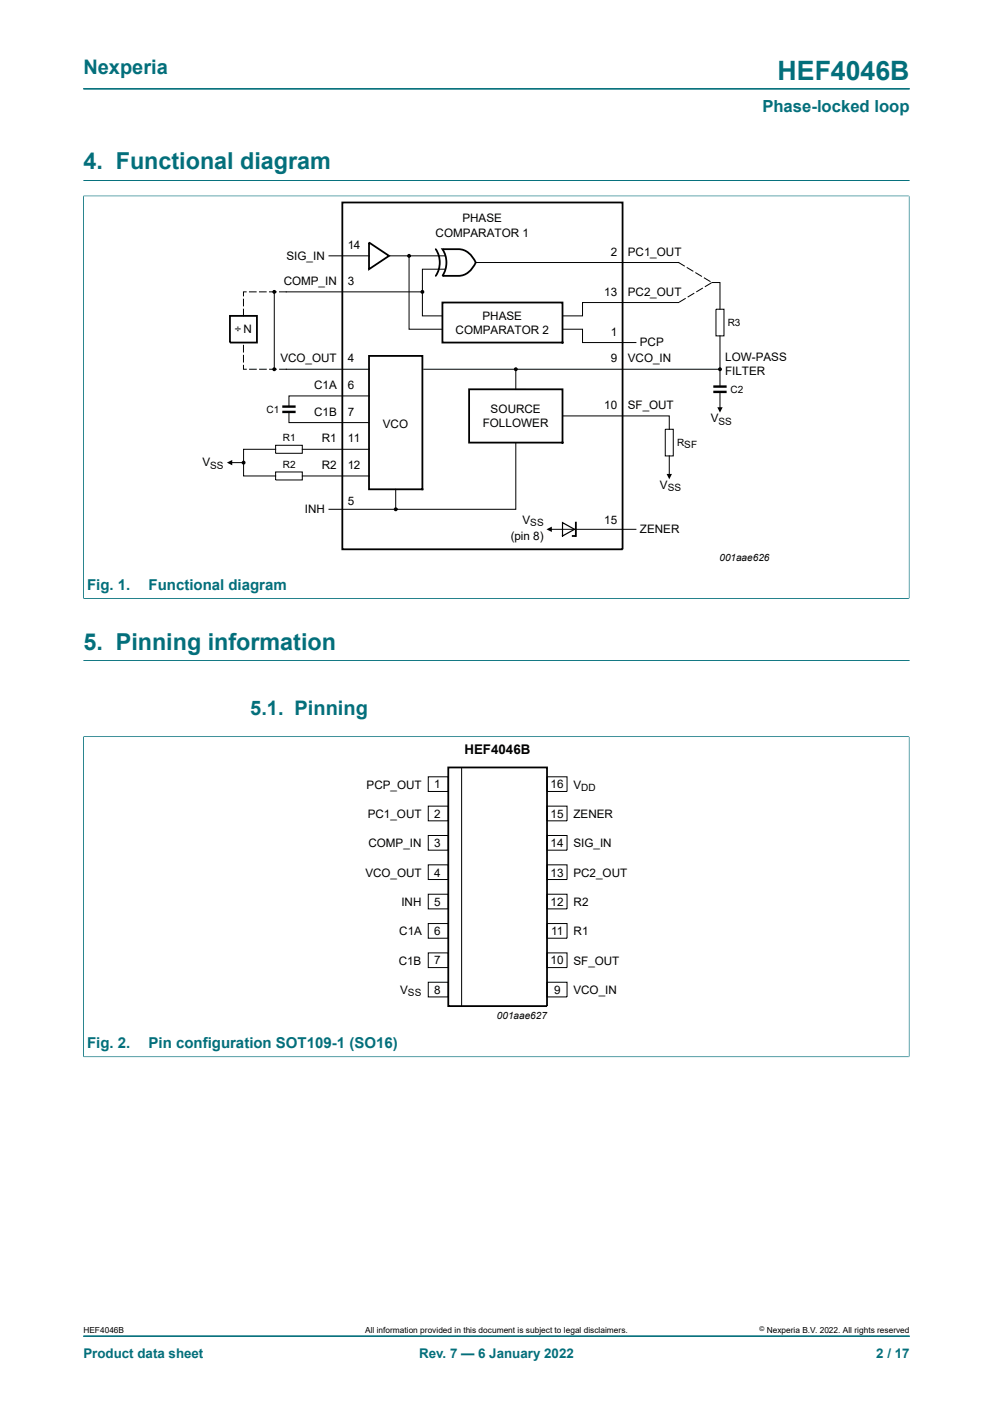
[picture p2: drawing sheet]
<svg xmlns="http://www.w3.org/2000/svg" width="210mm" height="297mm" viewBox="0 0 210 297" stroke-linecap="round" stroke-linejoin="round" font-family="sans-serif">
<path d="M17.6 18.8h174.8M17.6 38.2h174.8M17.6 41.5h174.7M17.6 41.4v85.3M192.3 41.4v85.3M17.6 126.6h174.7M17.6 139.7h174.8M17.6 155.8h174.7M17.6 155.8v67.8M192.3 155.8v67.8M17.6 223.6h174.7M17.6 282.6h174.8" fill="none" stroke="#036f7b" stroke-width=".21"/>
<path d="M59.7 86h2.8M59.7 87.1h2.8M150.9 81.8h2.8M150.9 82.9h2.8" fill="none" stroke="#000" stroke-width=".51"/>
<g fill="none" stroke="#000" stroke-width=".21">
<path d="M69.6 54.1h8.4M82.3 54.1h11.8M86.5 54.1v15.5h7.1M94.1 56.9h-4.8v9.9h4.3M100.6 55.5h42.9l1.2 .8M145.3 56.6l1.2 .7M147.1 57.7l1.3 .7M149 58.8l1.2 .7M150.4 59.9l-1.2 .7M150.6 59.8h1.7v5.6M51.5 77.3v.8h.6M51.5 63.3v1.4"/>
<path d="M51.5 65.4v1.4M51.5 73.1v1.4M51.5 75.2v1.4M52.1 61.7h-.6v.9M52.8 61.7h1.4M52.8 78.1h1.4M54.9 78.1h1.4M56.3 61.7h-1.4M57 61.7h1.4M57 78.1h1.4M58 61.7v16.4M59.1 61.7h30.2"/>
<path d="M59.1 78.1h18.9M89.6 78.1h62.7M109.1 78.1v4.3M119 69.6h4.2v2.9h11.3M143.5 64h-20.3v2.8h-4.2M144.9 63.2l-1.2 .7M146.7 62.1l-1.2 .7M148.5 61l-1.2 .7M151.4 65.4h1.7v5.7h-1.7zM152.3 71.1v10.7M48.7 97.9h2.8M58.3 99.8h5.6v1.7h-5.6z"/>
<path d="M58.3 95h-6.8v5.7h6.8M58.3 94.2h5.6v1.7h-5.6zM61.1 87.1v2.3h16.9M63.9 95h14.1M78 83.8h-16.9v2.2M109.1 93.6v14.1h-39.5M119 88h22.5v2.8M140.7 90.8h1.7v5.6h-1.7zM141.5 96.4v4.3M152.3 82.9v3.7M63.9 100.7h14.1M83.7 103.5v4.2"/>
<path d="M116.1 112h18.4M90.6 164.3h4.2v3.1h-4.2zM90.6 170.5h4.2v3.1h-4.2zM90.6 176.7h4.2v3.1h-4.2zM97.6 162.3v50.6M115.7 176.7h4.2v3.1h-4.2zM115.7 164.3h4.2v3.1h-4.2zM115.7 170.5h4.2v3.1h-4.2zM90.6 182.9h4.2v3.2h-4.2zM90.6 189.2h4.2v3.1h-4.2zM90.6 195.4h4.2v3.1h-4.2zM115.7 189.2h4.2v3.1h-4.2z"/>
<path d="M115.7 195.4h4.2v3.1h-4.2zM115.7 182.9h4.2v3.2h-4.2zM90.6 201.6h4.2v3.1h-4.2zM90.6 207.8h4.2v3.1h-4.2zM115.7 201.6h4.2v3.1h-4.2zM115.7 207.8h4.2v3.1h-4.2z"/>
</g>
<g fill="#000">
<path d="M48 97.9l1.1-.6v1.1zM151.7 86.1h1.1l-.5 1.2zM115.6 112l1.1-.6v1.1zM141 100.3h1.1l-.6 1.1z"/>
<circle cx="86.5" cy="54.1" r=".28"/>
<circle cx="58" cy="78.1" r=".28"/>
<circle cx="58" cy="61.7" r=".28"/>
<circle cx="89.3" cy="61.7" r=".28"/>
<circle cx="109.1" cy="78.1" r=".28"/>
<circle cx="152.3" cy="78.1" r=".28"/>
<circle cx="51.5" cy="97.9" r=".28"/>
<circle cx="83.7" cy="107.7" r=".28"/>
</g>
<path d="M72.4 42.8h59.3v73.4h-59.3zM78 51.3l4.3 2.8-4.3 2.8zM92.2 52.7a5.1 5.1 0 0 1 0 5.7M93.6 52.7h3.3a4.1 4.1 0 0 1 3.7 2.8 4.4 4.4 0 0 1-3.7 2.9h-3.3a5.1 5.1 0 0 0 0-5.7zM48.6 66.8h5.7v5.7h-5.7zM78 75.3h11.3v28.2h-11.3zM93.6 64h25.4v8.5h-25.4zM99.2 82.4h19.8v11.2h-19.8zM121.8 110.6v2.8h-.9M94.8 162.3h20.9v50.5h-20.9z" fill="none" stroke="#000" stroke-width=".38"/>
<g fill="none" stroke="#000" stroke-width=".25">
<path d="M119 110.6l2.5 1.4-2.5 1.4z"/>
<circle cx="86.5" cy="54.1" r=".28"/>
<circle cx="58" cy="78.1" r=".28"/>
<circle cx="58" cy="61.7" r=".28"/>
<circle cx="89.3" cy="61.7" r=".28"/>
<circle cx="109.1" cy="78.1" r=".28"/>
<circle cx="152.3" cy="78.1" r=".28"/>
<circle cx="51.5" cy="97.9" r=".28"/>
<circle cx="83.7" cy="107.7" r=".28"/>
</g>
<text font-size="5.6" fill="#036f7b" x="164.5" y="16.8">HEF4046B</text>
<g font-size="4.9" fill="#036f7b">
<text x="17.6" y="35.9">4. Functional diagram</text>
<text x="17.6" y="137.4">5. Pinning information</text>
</g>
<g font-size="4.2" fill="#036f7b">
<text x="17.6" y="15.6">Nexperia</text>
<text x="52.9" y="151.2">5.1. Pinning</text>
</g>
<text font-size="3.5" fill="#036f7b" x="161.2" y="23.7">Phase-locked loop</text>
<g font-size="3.2" fill="#036f7b">
<text x="18.4" y="124.7">Fig. 1.</text>
<text x="31.4" y="124.7">Functional diagram</text>
<text x="18.4" y="221.7">Fig. 2.</text>
<text x="31.4" y="221.7">Pin configuration SOT109-1 (SO16)</text>
</g>
<text font-size="2.8" x="98.2" y="159.4">HEF4046B</text>
<g font-size="2.8" fill="#036f7b">
<text x="17.6" y="287.2">Product data sheet</text>
<text x="88.6" y="287.2">Rev. 7 — 6 January 2022</text>
<text x="185.3" y="287.2">2 / 17</text>
</g>
<g font-size="2.5">
<text x="97.8" y="47.1">PHASE</text>
<text x="73.5" y="52.6">14</text>
<text x="92.1" y="50">COMPARATOR 1</text>
<text x="60.6" y="54.9">SIG_IN</text>
<text x="129.1" y="54.1">2</text>
<text x="132.8" y="54.1">PC1_OUT</text>
<text x="60" y="60.3">COMP_IN</text>
<text x="73.5" y="60.3">3</text>
<text x="127.8" y="62.6">13</text>
<text x="132.8" y="62.6">PC2_OUT</text>
<text x="49.7" y="70.4">÷ N</text>
<text x="96.3" y="70.6">COMPARATOR 2</text>
<text x="102" y="67.6">PHASE</text>
<text x="129.1" y="71">1</text>
<text x="59.3" y="76.6">VCO_OUT</text>
<text x="73.5" y="76.6">4</text>
<text x="129.1" y="76.6">9</text>
<text x="132.8" y="76.6">VCO_IN</text>
<text x="135.3" y="73.3">PCP</text>
<text x="153.3" y="76.4">LOW-PASS</text>
<text x="66.4" y="82.3">C1A</text>
<text x="73.5" y="82.3">6</text>
<text x="153.3" y="79.4">FILTER</text>
<text x="66.4" y="88">C1B</text>
<text x="73.5" y="88">7</text>
<text x="103.8" y="87.4">SOURCE</text>
<text x="127.8" y="86.6">10</text>
<text x="132.8" y="86.6">SF_OUT</text>
<text x="150.3" y="89.3">V</text>
<text x="68.1" y="93.6">R1</text>
<text x="73.5" y="93.6">11</text>
<text x="81" y="90.5">VCO</text>
<text x="102.1" y="90.4">FOLLOWER</text>
<text x="42.8" y="98.7">V</text>
<text x="68.1" y="99.3">R2</text>
<text x="73.5" y="99.3">12</text>
<text x="73.5" y="106.9">5</text>
<text x="139.6" y="103.4">V</text>
<text x="64.4" y="108.6">INH</text>
<text x="110.5" y="110.8">V</text>
<text x="127.8" y="110.8">15</text>
<text x="135.3" y="112.8">ZENER</text>
<text x="108" y="114.3">(pin 8)</text>
<text x="77.5" y="166.8">PCP_OUT</text>
<text x="91.8" y="166.7">1</text>
<text x="116.4" y="166.7">16</text>
<text x="121.3" y="166.8">V</text>
<text x="77.8" y="173">PC1_OUT</text>
<text x="91.8" y="173">2</text>
<text x="116.4" y="173">15</text>
<text x="121.3" y="173">ZENER</text>
<text x="77.9" y="179.3">COMP_IN</text>
<text x="91.8" y="179.2">3</text>
<text x="116.4" y="179.2">14</text>
<text x="121.3" y="179.3">SIG_IN</text>
<text x="77.3" y="185.5">VCO_OUT</text>
<text x="91.8" y="185.4">4</text>
<text x="116.4" y="185.4">13</text>
<text x="121.3" y="185.5">PC2_OUT</text>
<text x="84.9" y="191.6">INH</text>
<text x="91.8" y="191.6">5</text>
<text x="116.4" y="191.6">12</text>
<text x="121.3" y="191.6">R2</text>
<text x="84.4" y="197.9">C1A</text>
<text x="91.8" y="197.8">6</text>
<text x="116.6" y="197.8">11</text>
<text x="121.3" y="197.9">R1</text>
<text x="84.3" y="204.1">C1B</text>
<text x="91.8" y="204">7</text>
<text x="116.4" y="204">10</text>
<text x="121.3" y="204.1">SF_OUT</text>
<text x="84.6" y="210.3">V</text>
<text x="91.8" y="210.2">8</text>
<text x="117.2" y="210.2">9</text>
<text x="121.3" y="210.3">VCO_IN</text>
</g>
<g font-size="2.1">
<text x="153.9" y="69">R3</text>
<text x="154.5" y="83.1">C2</text>
<text x="56.4" y="87.4">C1</text>
<text x="151.9" y="89.9">SS</text>
<text x="59.8" y="93.3">R1</text>
<text x="143.2" y="94.4">RSF</text>
<text x="44.4" y="99.2">SS</text>
<text x="59.8" y="98.9">R2</text>
<text x="141.2" y="104">SS</text>
<text x="112.1" y="111.3">SS</text>
<text x="152.1" y="118.7">001aae626</text>
<text x="122.9" y="167.3">DD</text>
<text x="86.3" y="210.8">SS</text>
<text x="105.1" y="215.6">001aae627</text>
</g>
<g font-size="1.8">
<text x="17.6" y="282">HEF4046B</text>
<text x="77.2" y="282">All information provided in this document is subject to legal disclaimers.</text>
<text x="162.2" y="282">Nexperia B.V. 2022. All rights reserved</text>
</g>
<text font-size="1.4" x="160.6" y="281.6">©</text>
</svg>
